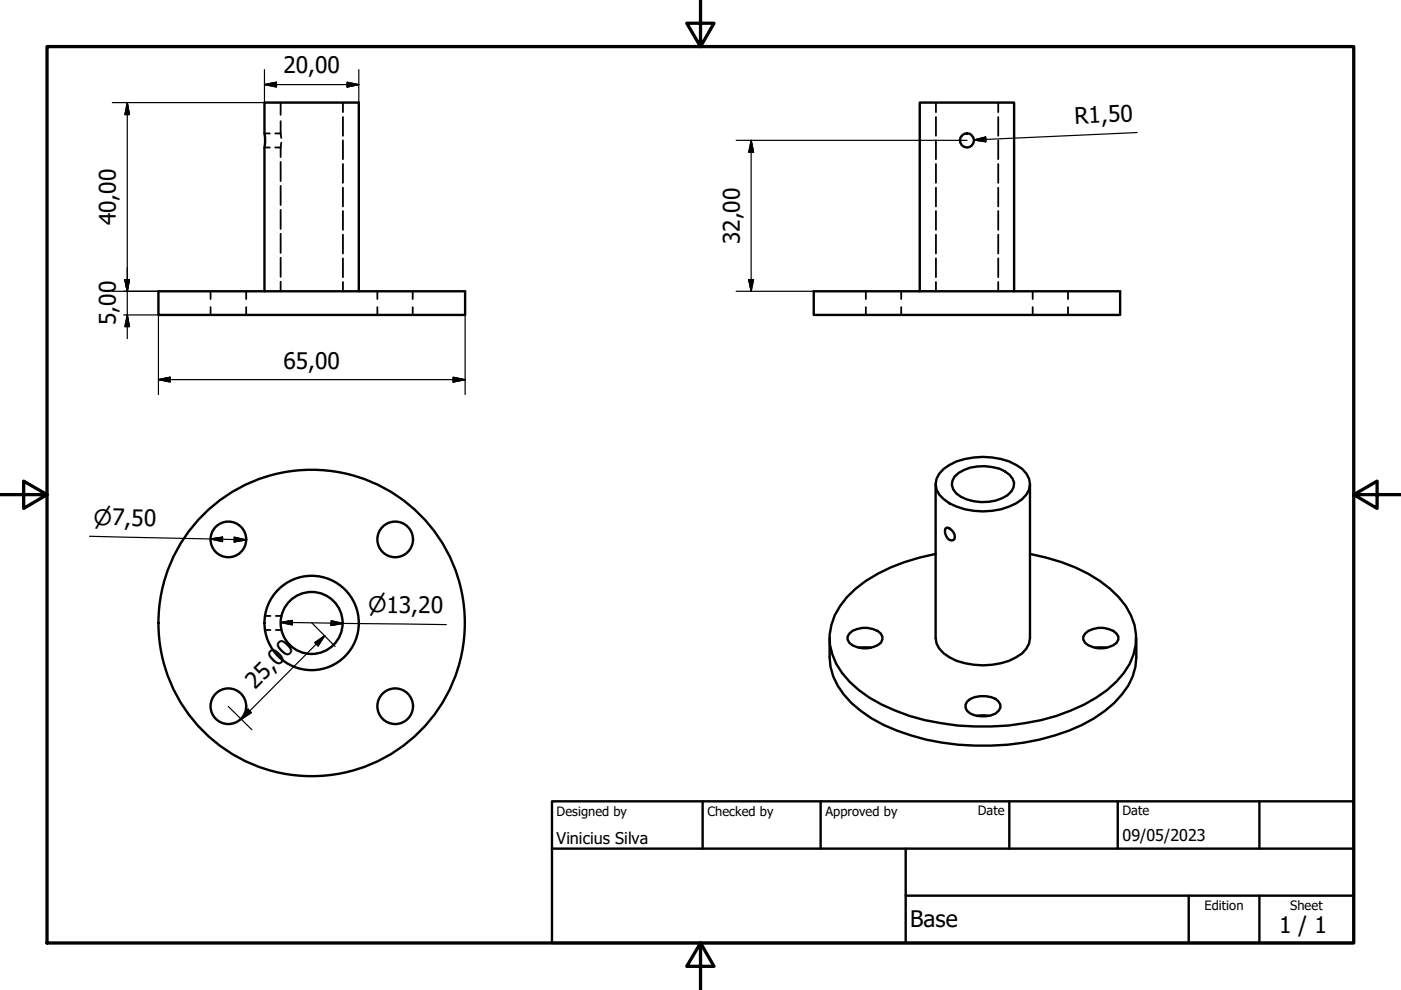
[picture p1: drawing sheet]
<svg xmlns="http://www.w3.org/2000/svg" width="297mm" height="210mm" viewBox="0 0 297 210" stroke-linecap="round" stroke-linejoin="round" font-family="sans-serif">
<!-- layer: Visible (ISO) -->
<g fill="none" stroke="#000" stroke-width=".51">
<path d="M33.6 61.8h65v5h-65zM56.1 61.8v-30.5l.1-1-.1-8.5h20v40M172.5 61.8h65v5h-65zM195 61.8v-40h20v40M200.1 99.4a14.6 14.6 0 0 1 12.1-2.1 9.5 9.5 0 0 1 5.4 3.1 3.8 3.8 0 0 1-.9 5.4 14.9 14.9 0 0 1-15.4 .9 4.9 4.9 0 0 1-2.9-4l.2-1.2 .5-1.1zM198.4 102.7v32.6a4.9 4.9 0 0 0 2.9 4.1 15.5 15.5 0 0 0 14.2 0 4.9 4.9 0 0 0 2.9-4.1v-32.6M198.4 117.4a36.8 36.8 0 0 0-17 7.4 13.5 13.5 0 0 0-5.4 11.9 14.9 14.9 0 0 0 6.1 9.6 38.8 38.8 0 0 0 17.4 7 50.9 50.9 0 0 0 30.4-3.9 22.3 22.3 0 0 0 9.6-8.6 11.9 11.9 0 0 0-2.3-14.2 31 31 0 0 0-15.5-8.4l-3.3-.8M200.6 111.9a1.91 1.91 0 0 1 1.8 2.4 .9 .9 0 0 1-1.5-.2 1.93 1.93 0 0 1-.3-2.2zM202.4 101.1a8.7 8.7 0 0 1 8-2.1 5.2 5.2 0 0 1 4.6 3.4 3.5 3.5 0 0 1-2.5 3.2 9.8 9.8 0 0 1-9.7-1 2.49 2.49 0 0 1-.4-3.5zM175.9 135.3v4.1a14.7 14.7 0 0 0 6.6 11.3 40.5 40.5 0 0 0 20.6 7.2 51.1 51.1 0 0 0 26.3-4.2 20.9 20.9 0 0 0 10.8-10.3l.5-2 .2-2v-4.1M180.1 134.3a5.1 5.1 0 0 1 6.7 0 1.59 1.59 0 0 1-.7 2.5 5.4 5.4 0 0 1-6-.5l-.4-.7v-.6zM182.1 137.3h2.6"/>
<path d="M230.1 134.3a5.1 5.1 0 0 1 6.6 0 1.51 1.51 0 0 1-.7 2.5 5.4 5.4 0 0 1-5.9-.5l-.4-.7v-.6zM232.2 137.3h2.4M205 148.8a5.7 5.7 0 0 1 6.1-.6 1.68 1.68 0 0 1 1 1.5 1.68 1.68 0 0 1-1 1.6 5.7 5.7 0 0 1-6.1-.6l-.3-.6v-.7zM207.1 151.8l.9-.1 1.7 .1"/>
<circle cx="205" cy="29.8" r="1.48"/>
<circle cx="48.4" cy="114.4" r="3.8"/>
<circle cx="83.8" cy="114.4" r="3.8"/>
<circle cx="66.1" cy="132.1" r="6.6"/>
<circle cx="66.1" cy="132.1" r="10"/>
<circle cx="66.1" cy="132.1" r="32.5"/>
<circle cx="48.4" cy="149.7" r="3.8"/>
<circle cx="83.8" cy="149.7" r="3.8"/>
</g>
<!-- layer: Hidden (ISO) -->
<g fill="none" stroke="#000" stroke-width=".38">
<path d="M56.1 28.3h1.1M56.1 31.3h1.1M58.4 28.3h1.1M58.4 31.3h1.1M59.5 28.3l.1 .9M59.5 21.8v2.6M59.5 25.7v2.6M59.5 31.3v2M59.5 34.3v4.1M59.5 39.4v4.1M59.6 30.3l-.1 1M72.7 21.8v2"/>
<path d="M72.7 24.8v4M72.7 29.8v4M72.7 34.8v4M72.7 39.8v4M198.4 21.8v2M198.4 24.8v4M198.4 29.8v4M198.4 34.8v4M198.4 39.8v4M211.6 21.8v2M211.6 24.8v4M211.6 29.8v4"/>
<path d="M211.6 34.8v4M211.6 39.8v4M59.5 44.5v4M59.5 49.6v4M59.5 54.6v4.1M59.5 59.7v2.1M72.7 44.7v4M72.7 49.8v4M72.7 54.8v4M72.7 59.8v2M198.4 44.7v4M198.4 49.8v4"/>
<path d="M198.4 54.8v4M198.4 59.8v2M211.6 44.7v4M211.6 49.8v4M211.6 54.8v4M211.6 59.8v2M44.6 61.8v1.6M44.6 65.1v1.7M52.2 61.8v1.6M52.2 65.1v1.7M80 61.8v1.6M80 65.1v1.7"/>
<path d="M87.5 61.8v1.6M87.5 65.1v1.7M183.6 61.8v1.6M183.6 65.1v1.7M191.1 61.8v1.6M191.1 65.1v1.7M218.9 61.8v1.6M218.9 65.1v1.7M226.4 61.8v1.6M226.4 65.1v1.7M56.2 130.6h1.1M56.2 133.6h1.1"/>
<path d="M58.5 130.6h1.2M58.5 133.6h1.2"/>
</g>
<!-- layer: Border (ISO) -->
<path d="M148.5 -.1v10l-2.9-5h5.8l-2.9 5M10 9.9h277v190h-277zM0 104.9h10l-5-2.9v5.8l5-2.9M287 104.9l5 2.9v-5.8l-5 2.9h10M148.5 199.9l2.9 5h-5.8l2.9-5v10" fill="none" stroke="#000" stroke-width=".7"/>
<!-- layer: Title (ISO) -->
<path d="M117 169.9h170v30h-170zM117 179.9h170M149 169.9v10M174 169.9v10M192 179.9v20M214 169.9v10M237 169.9v10M267 169.9v10M192 189.9h95M252 189.9v10M267 189.9v10" fill="none" stroke="#000" stroke-width=".51"/>
<!-- layer: Dimension (ISO) -->
<g fill="none" stroke="#000" stroke-width=".25">
<path d="M56.1 17.9l2.5-.5v1.1zM56.1 17.9h20M56.1 14.8v7h-32.3M73.6 17.4l2.5 .5-2.5 .6zM76.1 14.8v7M27 21.8l.4 2.5h-.9zM27 21.8v50M156.1 29.8h48.9M159.3 29.8l.5 2.5h-1.1zM159.3 29.8v32M206.5 29.7l2.5-.6v1zM241.1 28.1l-34.6 1.6"/>
<path d="M26.5 59.3h.9l-.4 2.5zM158.7 59.3h1.1l-.5 2.5zM23.8 61.8h9.8M26.2 66.8h7.4v16.9M27 66.8l.4 2.5h-.9zM96.1 80l2.5 .5-2.5 .5zM98.6 66.8v16.9M156.1 61.8h16.4M33.6 80.5l2.5-.5v1zM33.6 80.5h65M19 113.7l33.2 .8M44.6 114.3l2.6-.4v.9z"/>
<path d="M49.7 113.9l2.5 .6-2.5 .4zM59.5 132l2.5-.5v1zM59.5 132l35.1 .4M66.1 132.1l5 5M66.7 136.2l2.1-1.4-1.4 2.1zM68.8 134.8l-17.6 17.7M70.2 131.6l2.5 .6-2.5 .4zM48.4 149.8l5 4.9M52.6 150.3l.7 .8-2.1 1.4z"/>
</g>
<g fill="#000" stroke="#000" stroke-width=".25">
<path d="M56.1 17.9l2.5-.5zM56.1 17.9l2.5-.5v1.1zM73.6 18.5l2.5-.6zM73.6 17.4l2.5 .5-2.5 .6zM27 21.8l.4 2.5zM27 21.8l.4 2.5h-.9zM159.3 29.8l.5 2.5zM159.3 29.8l.5 2.5h-1.1zM206.5 29.7l2.5-.6zM206.5 29.7l2.5-.6v1zM26.5 59.3l.5 2.5zM26.5 59.3h.9l-.4 2.5z"/>
<path d="M158.7 59.3l.6 2.5zM158.7 59.3h1.1l-.5 2.5zM27 66.8l.4 2.5zM27 66.8l.4 2.5h-.9zM33.6 80.5l2.5-.5zM33.6 80.5l2.5-.5v1zM96.1 81l2.5-.5zM96.1 80l2.5 .5-2.5 .5zM44.6 114.3l2.6-.4zM44.6 114.3l2.6-.4v.9zM49.7 114.9l2.5-.4zM49.7 113.9l2.5 .6-2.5 .4z"/>
<path d="M59.5 132l2.5-.5zM59.5 132l2.5-.5v1zM68.8 134.8l-1.4 2.1zM66.7 136.2l2.1-1.4-1.4 2.1zM70.2 132.6l2.5-.4zM70.2 131.6l2.5 .6-2.5 .4zM52.6 150.3l-1.4 2.2zM52.6 150.3l.7 .8-2.1 1.4z"/>
</g>
<g font-size="4.8">
<text x="60.1" y="15.5">20,00</text>
<text x="227.9" y="26.3" transform="rotate(-3 227.9 26.3)">R1,50</text>
<text x="24.6" y="47.7" transform="rotate(-90 24.6 47.7)">40,00</text>
<text x="156.8" y="51.7" transform="rotate(-90 156.8 51.7)">32,00</text>
<text x="24.6" y="68.9" transform="rotate(-90 24.6 68.9)">5,00</text>
<text x="60.1" y="78.1">65,00</text>
<text x="54.1" y="146.2" transform="rotate(-45 54.1 146.2)">25,00</text>
<text x="193" y="196.6">Base</text>
<text x="271.2" y="197.8">1 / 1</text>
</g>
<g font-size="4.6">
<text x="19.8" y="111.3" transform="rotate(1 19.8 111.3)">⌀7,50</text>
<text x="78" y="129.8" transform="rotate(1 78 129.8)">⌀13,20</text>
</g>
<g font-size="3.4">
<text x="118" y="178.9">Vinicius Silva</text>
<text x="238" y="178.3">09/05/2023</text>
</g>
<g font-size="2.7">
<text x="118" y="173">Designed by</text>
<text x="150" y="173">Checked by</text>
<text x="175" y="173">Approved by</text>
<text x="207.3" y="172.9">Date</text>
<text x="238" y="172.9">Date</text>
<text x="255.4" y="193">Edition</text>
<text x="273.6" y="193">Sheet</text>
</g>
</svg>
